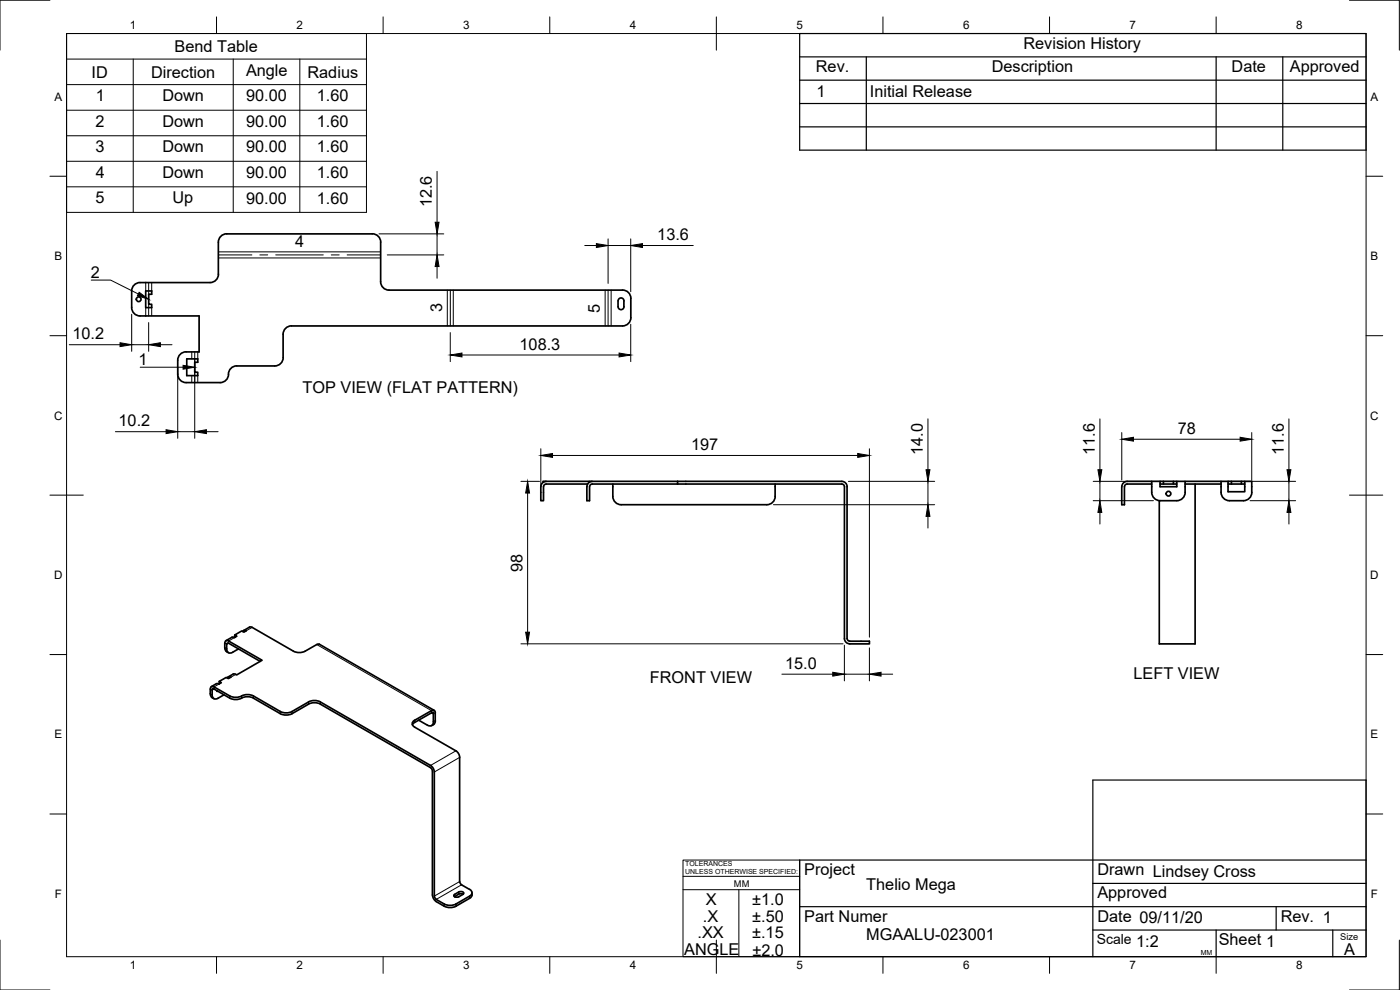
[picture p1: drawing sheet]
<svg xmlns="http://www.w3.org/2000/svg" width="420mm" height="297mm" viewBox="0 0 420 297" stroke-linecap="round" stroke-linejoin="round" font-family="sans-serif">
<!-- layer: Center Lines -->
<path d="M65.5 76.5h10.1M78 76.5h2.3M82.7 76.5h14.3M99.4 76.5h2.4M104.2 76.5h10M44.6 84.8v10M135.1 87v10.8M182.5 87v10.8M58.4 105.6v9.2" fill="none" stroke="#000" stroke-width=".3"/>
<!-- layer: Visible -->
<g fill="none" stroke="#000" stroke-width=".51">
<path d="M65.5 72.7a2.48 2.48 0 0 1 2.5-2.5h43.7a2.51 2.51 0 0 1 2.6 2.5M65.5 72.7v9.6M114.2 72.7v11.8a2.51 2.51 0 0 0 2.5 2.5h70.1a2.51 2.51 0 0 1 2.5 2.5M39.5 87.3v5a2.51 2.51 0 0 0 2.5 2.5h17.8v10.8h-4a2.51 2.51 0 0 0-2.5 2.5M43.7 87.3h1.8v1h-.9v3h.9v1h-1.8zM65.6 82.3a2.51 2.51 0 0 1-2.6 2.5h-21a2.51 2.51 0 0 0-2.5 2.5M185.8 89.7a.88 .88 0 0 1 .9-.2 .88 .88 0 0 1 .6 .8v1.7a.89 .89 0 0 1-.9 .9 .89 .89 0 0 1-.9-.9v-1.7zM189.3 89.5v5.8M189.3 95.3a2.51 2.51 0 0 1-2.5 2.5h-99.3a2.47 2.47 0 0 0-2.5 2.5v7M53.3 108.1v4.2a2.51 2.51 0 0 0 2.5 2.5h10.3M56 107.7h3.4v1h-1v3h1v1h-3.4zM85 107.3a2.51 2.51 0 0 1-2.5 2.5h-11.4a2.63 2.63 0 0 0-2.6 3.1 2.51 2.51 0 0 1-2.4 1.9"/>
<path d="M163.9 144.4a1.6 1.6 0 0 0-1.6 1.6M176.3 145.2h-12.4a.79 .79 0 0 0-.8 .8v4.2h-.8v-4.2M176.8 144.4v.3M177.7 144.4a1.6 1.6 0 0 0-1.6 1.6M183.9 145.2v3.7a2.51 2.51 0 0 0 2.5 2.5h43.7a2.51 2.51 0 0 0 2.5-2.5M203.3 144.4h49.3a1.6 1.6 0 0 1 1.6 1.6v45.6M203.3 145.2h49.3a.79 .79 0 0 1 .8 .8v45.6M203.3 144.4h-40.3v.3M203.3 145.2h-25.6a.79 .79 0 0 0-.7 .8l-.1 4.2h-.8v-4.2M203.3 144.4v.8M232.6 145.2v3.7M338.3 144.4h37.4v1.6a3.6 3.6 0 0 1-1 3.7l-1.5 .5h-4.2a2.51 2.51 0 0 1-2.5-2.5v-3.3"/>
<path d="M338.3 145.2h7.4M338.3 144.4a1.63 1.63 0 0 0-1.6 1.6v5.4h.8v-5.4a.79 .79 0 0 1 .8-.8M345.7 144.4v1.6a3.3 3.3 0 0 0 1.4 4l1.1 .2h5a2.51 2.51 0 0 0 2.5-2.5M348.1 145.2h5.1M348.1 144.4v1.6h5.1v-1.6M349.2 144.4v.8M352.1 144.4v.8M355.7 144.4v3.3M355.7 145.2h10.8M358.7 145.2v48h-10.8v-43M368.6 145.2h5M368.6 144.4v3.1h5v-3.1"/>
<path d="M369.6 144.4v.8M372.6 144.4v.8M68.6 195.8l-.8-.5a2.95 2.95 0 0 1-.3-2.3 .68 .68 0 0 1 .3-.7 .68 .68 0 0 1 .8 0l10.1 5.8-7.7 4.4-.8-.3-1.7 .9M69.6 191.2l-1.8 1M69.8 195.7a1.09 1.09 0 0 1-1.2 .1 1.09 1.09 0 0 1-.6-1.1l.1-1.6 .3-.2 9.7 5.5M70.4 190.5l.1 .7M71.6 194.7l-1.8 1M72.9 189.5a.66 .66 0 0 1 1-.2l-.7 .4-.6-.4-2.2 1.2 .7 .4-.7 .4-.8-.1M73.1 189.2l1.8-1 .5-.1 12.6 7.3 1.2 .4 1.9-.2 4-2.2M95.8 193.3l34.5 19.8M95.9 193.3l-.8 .1M253.4 191.6a1.63 1.63 0 0 0 1.6 1.6h5.9v-.8h-5.9l-.5-.3-.3-.5"/>
<path d="M63.1 206.8a3.1 3.1 0 0 0 .3 2.3l.2 .2M63.1 206.7a.67 .67 0 0 1 .4-.7 .67 .67 0 0 1 .7 .1l5.3 3 1.9 .1 1.1-.4M63.6 209.3l.6 .3M64.2 206.7l5.3 3 1.9 .1 1.1-.3M64.2 206.7h-.3a2.69 2.69 0 0 0-.2 2.3 1.03 1.03 0 0 0 1.7 .5l1.8-1M65.2 207.3l.1 .1M65.8 204.5v.7M68.2 203.4a.66 .66 0 0 1 1.1-.2l-.8 .4-.6-.4-2.1 1.3 .6 .3-.7 .4h-.8l-1.5 .8M72.5 208.8l1.1-.4 1.9 .2 8.6 4.9 1.8 .4 1.8-.4 5.4-3.1 1.3-.2 1.2 .2 34 19.5 .5 .8 .2 .9v37.3M72.5 209.5l1.1-.4 1.9 .1 8.6 4.9 1.8 .5 1.8-.5 5.4-3.1 1.3-.2 1.2 .2 33.8 19.5 .4 .8v37.2l.5 1.4 .6 .6M124.4 216.1a1.08 1.08 0 0 0-.7 1 1.08 1.08 0 0 0 .7 1M124.4 216.8l-.6 .7"/>
<path d="M124.4 218.2l12.4 7.1 .7 .6 .4 .9v37.7l.6 1 2.4 1.4M124.4 216.1l5.1-2.9a.69 .69 0 0 1 .8-.1 .69 .69 0 0 1 .3 .8v2.7a1.36 1.36 0 0 1-1.1 1.1M125.6 216.1l2.7 1.5a1.08 1.08 0 0 0 1.3 .1 1.08 1.08 0 0 0 .5-1.1M130 214.2v2.4M130.1 214.2l-.2-.4-.4 .1-5.1 2.9M136.3 268.5l.1-.1a2.48 2.48 0 0 1 2.2-.9l.6 .5-.3 .4a2.48 2.48 0 0 1-2.2 .8l-.4-.3zM136.4 269h.1M139 268.3l-1.1-.1-1.5 .8M140.9 266.8a1.08 1.08 0 0 1 .8 1.1 1.08 1.08 0 0 1-.8 1l-4 2.3-1.8 .5a6.6 6.6 0 0 1-4.2-1.8l-.5-1M141.6 267.9a1.36 1.36 0 0 1-.7 1.6l-4 2.4-1.8 .4a6.6 6.6 0 0 1-4.2-1.8"/>
<circle cx="41.6" cy="89.8" r=".71"/>
<circle cx="350.7" cy="148.1" r=".71"/>
</g>
<!-- layer: Visible Narrow -->
<g fill="none" stroke="#000" stroke-width=".3">
<path d="M65.5 77.4h48.7M65.5 75.6h48.7M43.7 84.8v2.5M43.7 92.3v2.5M45.5 84.8v2.5M45.5 92.3v2.5M134.2 87v10.8M136 87v10.8M181.6 87v10.8M183.4 87v10.8M57.6 105.6v2.1M57.6 112.7v2.1"/>
<path d="M59.4 105.6v2.1M59.4 112.7v2.1M67.5 193l.5 .3 .6-.3M67.5 194.4l.5 .3M70.4 191.3l-1.8 1M75.7 188.2l-1.8 1.1M95.1 193.4l34.4 19.8v.7M63.1 208.1l.6 .4M63.1 206.8l.6 .3M64.2 206.7l-.5-.3v.7M64.2 206.8l-.5 .3M65.7 205.2l-1.5 .9v.6"/>
<path d="M69 208.8v.7M70.7 202.4l-1.4 .8M72.5 208.8v.7M76.1 208.8v.7M84.1 213.5v.6M87.7 213.5v.6M92.6 210.6v.7M96.1 210.6v.7M124.4 216.1v.7M129.5 213.9l.5-.4v.7M129.5 213.9l.5 .3M130.6 213.9l-.6 .3"/>
<path d="M130.6 216.2l-.6 .4M136.8 225.3l-7.6 4.4M137.9 227.3l-7.6 4.3M133.3 271.2v.7M136.4 268.4v.6M136.8 271.2v.7M137.7 267.6v.7M137.9 264.5l-7.6 4.4M138.5 265.5l-7.6 4.4M140.9 268.9v.6"/>
</g>
<!-- layer: Border -->
<g fill="none" stroke="#000" stroke-width=".3">
<path d="M15 .1h-15v15M20 10.1h390v276.9h-390zM65 5.1v5M115 5.1v5M165 5.1v5M215 5.1v10M265 5.1v5M315 5.1v5M365 5.1v5M405 .1h15v15M15 52.9h5M410 52.9h5"/>
<path d="M15 100.7h5M410 100.7h5M15 148.6h10M405 148.6h10M15 196.4h5M410 196.4h5M15 244.2h5M410 244.2h5M0 282.1v14.9h15M65 287v5M115 287v5M165 287v5"/>
<path d="M215 282.1v9.9M265 287v5M315 287v5M365 287v5M420 282.1v14.9h-15"/>
</g>
<!-- layer: TitleBlock -->
<g fill="none" stroke="#000" stroke-width=".36">
<path d="M240 10.1h170v34.9h-170zM240 17.1h170M260 17.1v27.9M365 17.1v27.9M385 17.1v27.9M240 38.1h170M240 31.1h170M240 24.1h170M410 258h-170v29h170v-53h-82v53M240 272h170M328 279h82M328 265.1h82"/>
<path d="M365 279v8M383 272v7M400 279v8"/>
</g>
<path d="M205 258h35v29h-35zM205 262.9h35M205 266.9h35M221.7 266.9v20" fill="none" stroke="#000" stroke-width=".3"/>
<!-- layer: BOM -->
<path d="M20 10.1h90v53.6h-90zM20 17.7h90M40 17.7v46M70 17.7v46M90 17.7v46M20 25.4h90M20 33.1h90M20 40.7h90M20 48.4h90M20 56.1h90M27.4 84h5.8l8.3 4.2M42.1 110.2h12.8" fill="none" stroke="#000" stroke-width=".3"/>
<path d="M41.8 87.7l2.8 2.1-3.4-1.1zM54.9 109.6l3.5 .6-3.5 .6z" fill="#000" stroke="#000" stroke-width=".3"/>
<!-- layer: Dimensions -->
<g fill="none" stroke="#000" stroke-width=".3">
<path d="M131.2 51.4v15.3M113.7 70.2h19.5M116.2 76.5h17M131.2 70.2v6.3M131.2 80v3.5M175.5 73.7h3.5M182.5 71.7v13.3M182.5 73.7h6.8M189.3 71.7v15.8M192.8 73.7h15.2M39.5 94.3v11.1M44.6 96.8v8.6"/>
<path d="M135.1 99.8v8.7M189.3 97.3v11.2M20.8 103.4h15.2M39.5 103.4h5.1M48.1 103.4h3.5M53.3 110.1v21.4M58.4 107.6v23.9M138.6 106.5h47.2M34.6 129.5h15.2M53.3 129.5h5.1M62 129.5h3.4M162.3 134.6v11.1"/>
<path d="M165.8 136.7h91.6M260.9 134.6v56.6M278.5 125.7v15.2M330.1 125.7v15.2M336.7 129.8v14.2M340.2 131.8h32M375.7 129.8v14.2M386.8 125.7v15.2M156.3 144.4h5.6M158.3 147.9v41.8M232.1 151.4h48.4M254.6 144.4h25.9"/>
<path d="M278.5 144.4v7M278.5 154.9v3.5M328.1 150.2h18.1M328.1 144.4h25.6M330.1 144.4v5.8M330.1 153.7v3.5M368.5 144.4h20.3M375.2 150.2h13.6M386.8 144.4v5.8M386.8 153.7v3.5M156.3 193.2h96.7M253.4 193.6v10.7"/>
<path d="M260.9 194.4v9.9M234.7 202.3h15.2M253.4 202.3h7.5M264.4 202.3h3.5"/>
</g>
<g fill="#000" stroke="#000" stroke-width=".3">
<path d="M131.2 76.5l.6 3.5h-1.2zM130.6 66.7h1.2l-.6 3.5zM179 73.1l3.5 .6-3.5 .6zM189.3 73.7l3.5-.6v1.2zM36 102.8l3.5 .6-3.5 .6zM44.6 103.4l3.5-.6v1.2zM135.1 106.5l3.5-.6v1.2zM185.8 105.9l3.5 .6-3.5 .6zM49.8 128.9l3.5 .6-3.5 .6zM58.4 129.5l3.6-.6v1.2zM162.3 136.7l3.5-.6v1.1zM257.4 136.1l3.5 .6-3.5 .5z"/>
<path d="M336.7 131.8l3.5-.6v1.2zM372.2 131.2l3.5 .6-3.5 .6zM158.3 144.4l.6 3.5h-1.1zM278.5 151.4l.6 3.5h-1.2zM277.9 140.9h1.2l-.6 3.5zM330.1 150.2l.6 3.5h-1.2zM329.5 140.9h1.2l-.6 3.5zM386.8 150.2l.6 3.5h-1.2zM386.2 140.9h1.2l-.6 3.5zM157.8 189.7h1.1l-.6 3.5zM249.9 201.7l3.5 .6-3.5 .6zM260.9 202.3l3.5-.6v1.2z"/>
</g>
<g font-size="4.9">
<text x="52.4" y="15.6">Bend Table</text>
<text x="307.1" y="14.6">Revision History</text>
<text x="27.5" y="23.3">ID</text>
<text x="45.3" y="23.3">Direction</text>
<text x="73.8" y="22.8">Angle</text>
<text x="92.3" y="23.3">Radius</text>
<text x="244.9" y="21.6">Rev.</text>
<text x="297.6" y="21.6">Description</text>
<text x="369.6" y="21.6">Date</text>
<text x="387.1" y="21.6">Approved</text>
<text x="245" y="29.1">1</text>
<text x="261.1" y="29.1">Initial Release</text>
<text x="28.8" y="30.4">1</text>
<text x="48.7" y="30.4">Down</text>
<text x="73.9" y="30.4">90.00</text>
<text x="95.1" y="30.4">1.60</text>
<text x="28.7" y="38.1">2</text>
<text x="48.7" y="38.1">Down</text>
<text x="73.9" y="38.1">90.00</text>
<text x="95.1" y="38.1">1.60</text>
<text x="28.6" y="45.7">3</text>
<text x="48.7" y="45.7">Down</text>
<text x="73.9" y="45.7">90.00</text>
<text x="95.1" y="45.7">1.60</text>
<text x="28.7" y="53.4">4</text>
<text x="48.7" y="53.4">Down</text>
<text x="73.9" y="53.4">90.00</text>
<text x="95.1" y="53.4">1.60</text>
<text x="28.6" y="61.1">5</text>
<text x="51.8" y="61.1">Up</text>
<text x="73.9" y="61.1">90.00</text>
<text x="95.1" y="61.1">1.60</text>
<text x="129.6" y="62.2" transform="rotate(-90 129.6 62.2)">12.6</text>
<text x="88.6" y="74.1">4</text>
<text x="197.3" y="72.1">13.6</text>
<text x="27.2" y="83.3">2</text>
<text x="132.7" y="93.8" transform="rotate(-90 132.7 93.8)">3</text>
<text x="180" y="93.8" transform="rotate(-90 180 93.8)">5</text>
<text x="21.8" y="101.9">10.2</text>
<text x="155.9" y="105">108.3</text>
<text x="41.5" y="109.5">1</text>
<text x="90.8" y="117.9">TOP VIEW (FLAT PATTERN)</text>
<text x="35.6" y="128">10.2</text>
<text x="353.4" y="130.2">78</text>
<text x="207.4" y="135.1">197</text>
<text x="276.9" y="136.5" transform="rotate(-90 276.9 136.5)">14.0</text>
<text x="328.5" y="136.5" transform="rotate(-90 328.5 136.5)">11.6</text>
<text x="385.3" y="136.5" transform="rotate(-90 385.3 136.5)">11.6</text>
<text x="156.8" y="171.5" transform="rotate(-90 156.8 171.5)">98</text>
<text x="235.6" y="200.7">15.0</text>
<text x="340.2" y="203.8">LEFT VIEW</text>
<text x="195" y="205">FRONT VIEW</text>
<text x="241.3" y="262.6">Project</text>
<text x="329.3" y="262.6">Drawn Lindsey Cross</text>
<text x="260" y="267">Thelio Mega</text>
<text x="329.3" y="269.5">Approved</text>
<text x="211.9" y="271.6">X</text>
<text x="225.8" y="271.6">±1.0</text>
<text x="209.3" y="281.5">.XX</text>
<text x="211" y="276.5">.X</text>
<text x="225.7" y="281.6">±.15</text>
<text x="225.8" y="276.6">±.50</text>
<text x="241.3" y="276.5">Part Numer</text>
<text x="329.3" y="276.5">Date 09/11/20</text>
<text x="384.3" y="276.5">Rev. 1</text>
<text x="205.3" y="286.6">ANGLE</text>
<text x="225.8" y="286.7">±2.0</text>
<text x="260" y="282.1">MGAALU-023001</text>
<text x="341" y="284">1:2</text>
<text x="365.8" y="283.6">Sheet 1</text>
<text x="403.4" y="286.5">A</text>
</g>
<text font-size="4.2" x="329.1" y="283.1">Scale</text>
<g font-size="3.5">
<text x="39" y="8.8">1</text>
<text x="89" y="8.8">2</text>
<text x="139" y="8.8">3</text>
<text x="189" y="8.8">4</text>
<text x="239" y="8.8">5</text>
<text x="289" y="8.8">6</text>
<text x="339" y="8.8">7</text>
<text x="389" y="8.8">8</text>
<text x="16.3" y="30.2">A</text>
<text x="411.3" y="30.2">A</text>
<text x="16.3" y="78">B</text>
<text x="411.3" y="78">B</text>
<text x="16.2" y="125.9">C</text>
<text x="411.2" y="125.9">C</text>
<text x="16.2" y="173.7">D</text>
<text x="411.2" y="173.7">D</text>
<text x="16.3" y="221.6">E</text>
<text x="411.3" y="221.6">E</text>
<text x="16.4" y="269.4">F</text>
<text x="411.4" y="269.4">F</text>
<text x="39" y="290.8">1</text>
<text x="89" y="290.8">2</text>
<text x="139" y="290.8">3</text>
<text x="189" y="290.8">4</text>
<text x="239" y="290.8">5</text>
<text x="289" y="290.8">6</text>
<text x="339" y="290.8">7</text>
<text x="389" y="290.8">8</text>
</g>
<g font-size="2.8">
<text x="220.3" y="266.1">MM</text>
<text x="402.3" y="282.1">Size</text>
</g>
<g font-size="2.1">
<text x="205.6" y="259.8">TOLERANCES</text>
<text x="205.6" y="262.3">UNLESS OTHERWISE SPECIFIED:</text>
<text x="360.4" y="286.5">MM</text>
</g>
</svg>
